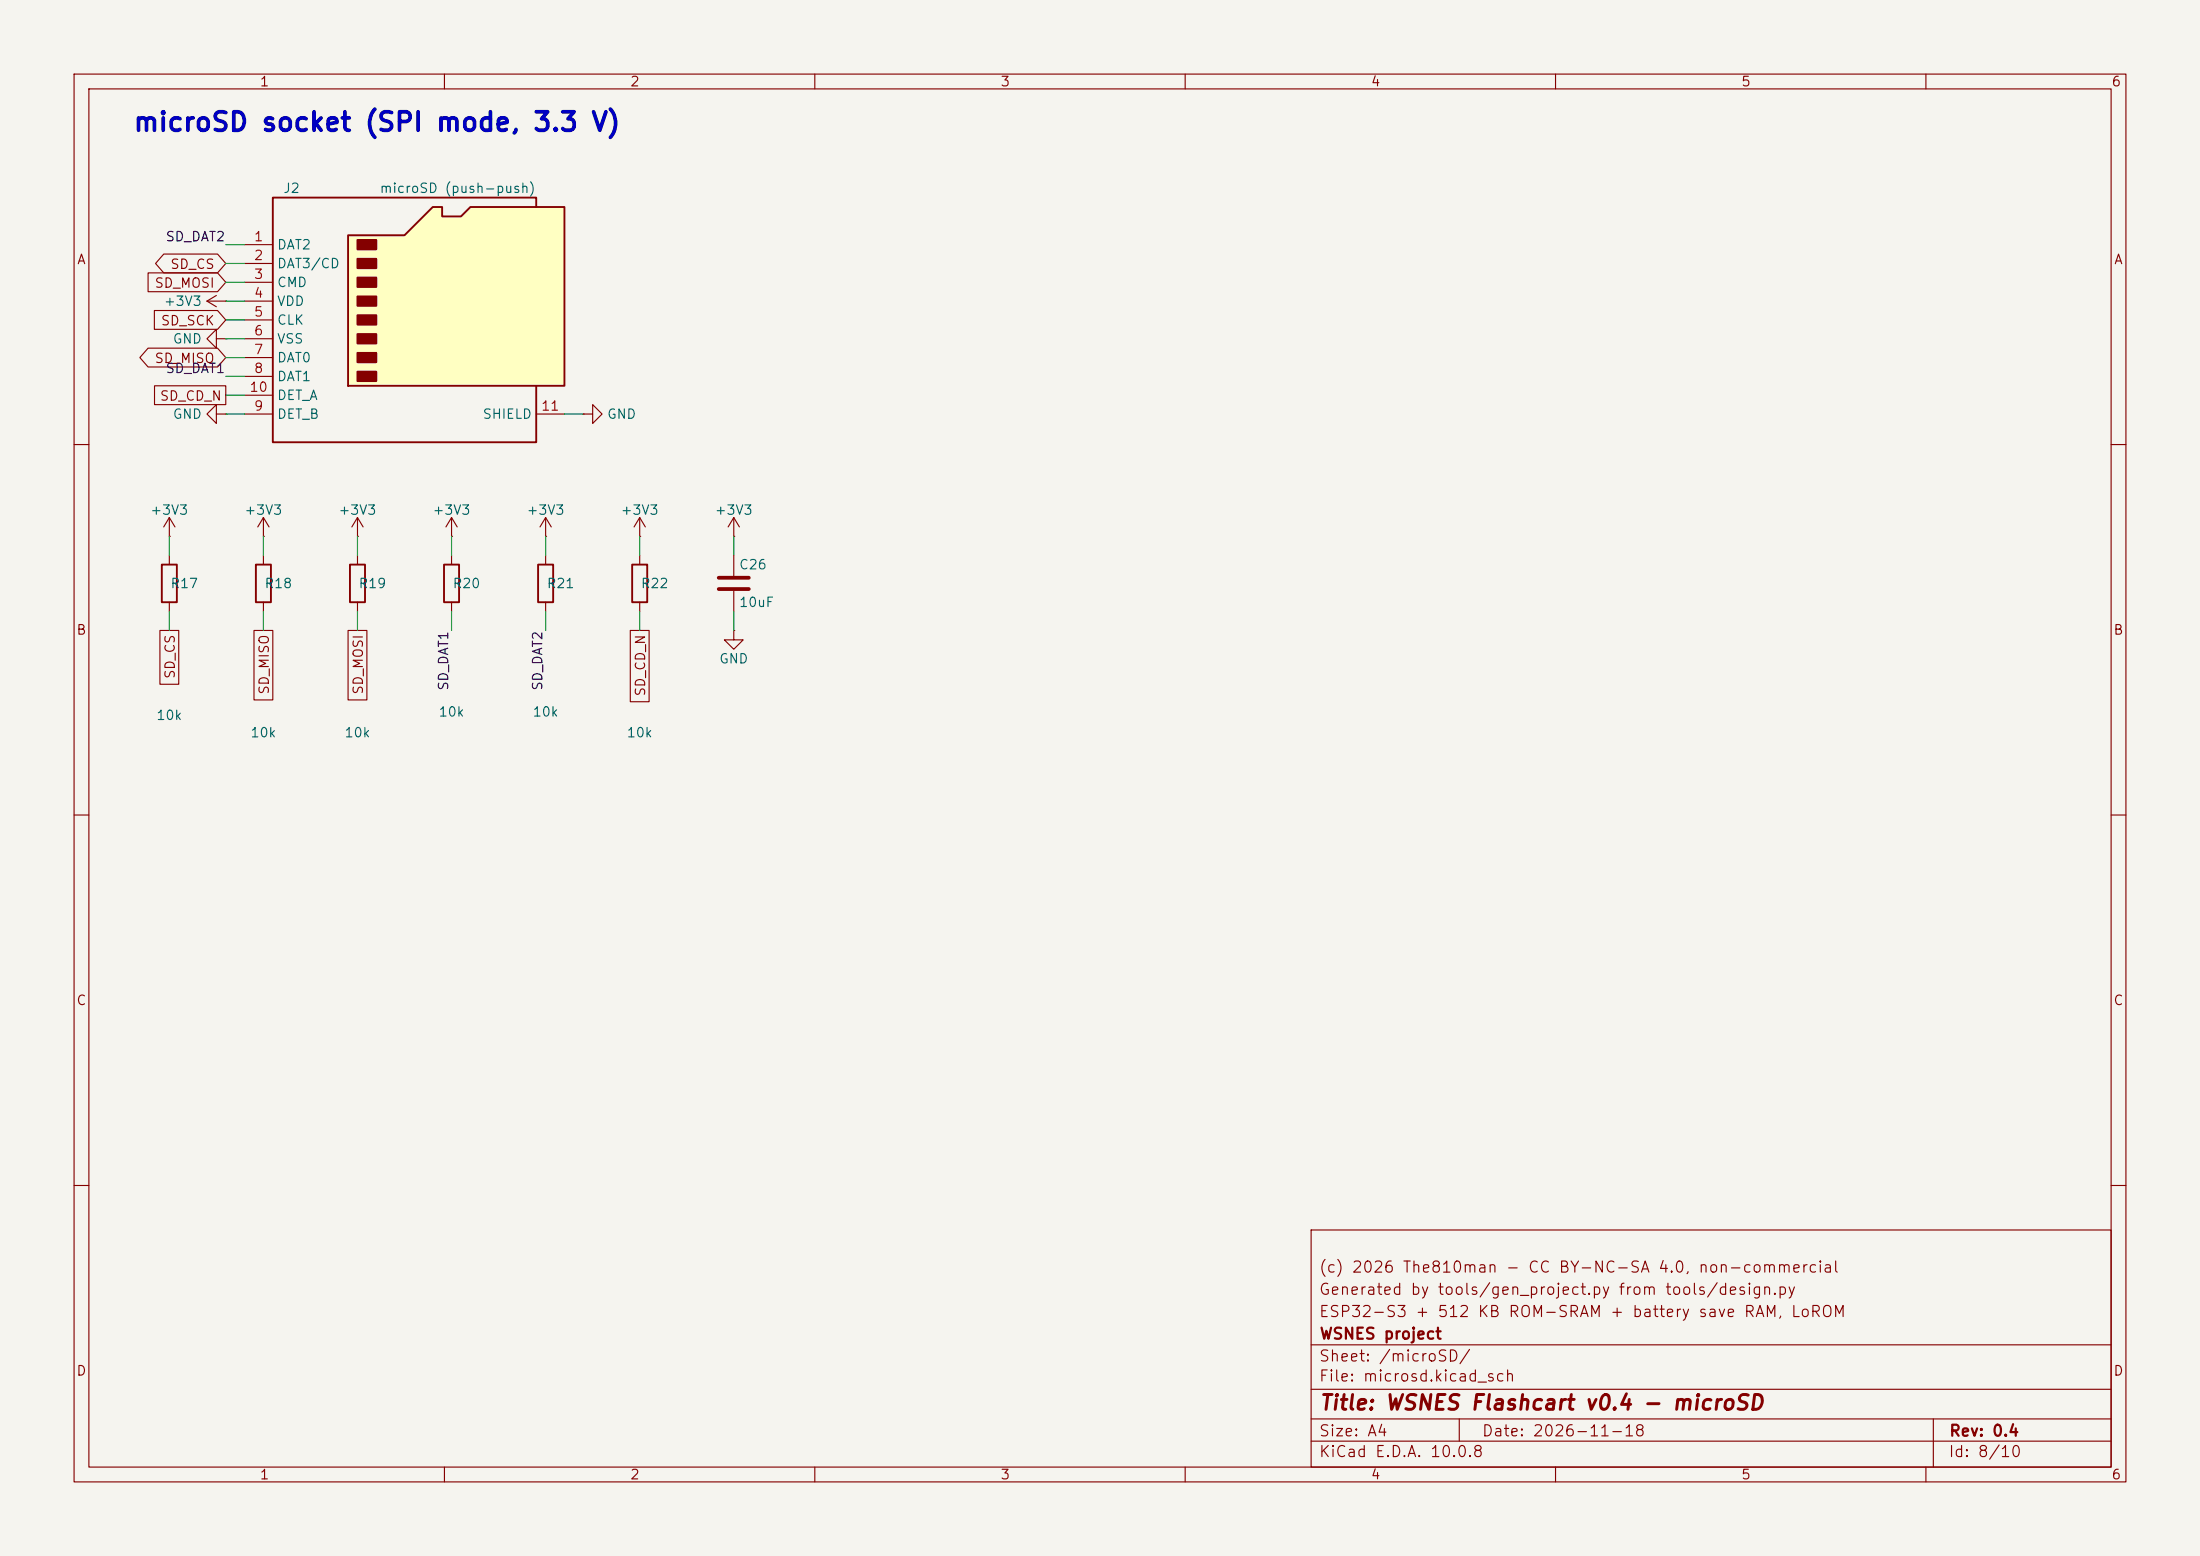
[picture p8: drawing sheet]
(kicad_sch
 (version 20250114)
 (generator "eeschema")
 (generator_version "9.0")
 (paper "A4")
 (title_block
  (title "WSNES Flashcart v0.4 - microSD")
  (date "2026-11-18")
  (rev "0.4")
  (company "WSNES project")
  (comment 1 "ESP32-S3 + 512 KB ROM-SRAM + battery save RAM, LoROM")
  (comment 2 "Generated by tools/gen_project.py from tools/design.py")
  (comment 3 "(c) 2026 The810man - CC BY-NC-SA 4.0, non-commercial"))
 (lib_symbols
  (symbol "Connector:Micro_SD_Card_Det_Hirose_DM3AT" (exclude_from_sim no) (in_bom yes) (on_board yes)
   (property "Reference" "J" (at -16.51 17.78 0) (effects (font (size 1.27 1.27))))
   (property "Value" "Micro_SD_Card_Det_Hirose_DM3AT" (at 16.51 17.78 0) (effects (font (size 1.27 1.27)) (justify right)))
   (property "Footprint" "" (at 52.07 17.78 0) (effects (font (size 1.27 1.27)) (hide yes)))
   (property "Datasheet" "https://www.hirose.com/product/en/download_file/key_name/DM3/category/Catalog/doc_file_id/49662/?file_category_id=4&item_id=195&is_series=1" (at 0 2.54 0) (effects (font (size 1.27 1.27)) (hide yes)))
   (property "Description" "Micro SD Card Socket with card detection pins" (at 0 0 0) (effects (font (size 1.27 1.27)) (hide yes)))
   (symbol "Micro_SD_Card_Det_Hirose_DM3AT_0_1"
    (polyline (pts (xy -8.89 -8.89) (xy -8.89 11.43) (xy -1.27 11.43) (xy 2.54 15.24) (xy 3.81 15.24) (xy 3.81 13.97) (xy 6.35 13.97) (xy 7.62 15.24) (xy 20.32 15.24) (xy 20.32 -8.89) (xy -8.89 -8.89)) (stroke (width 0.254) (type default)) (fill (type background)))
    (rectangle (start -7.62 10.795) (end -5.08 9.525) (stroke (width 0.254) (type default)) (fill (type outline)))
    (rectangle (start -7.62 8.255) (end -5.08 6.985) (stroke (width 0.254) (type default)) (fill (type outline)))
    (rectangle (start -7.62 5.715) (end -5.08 4.445) (stroke (width 0.254) (type default)) (fill (type outline)))
    (rectangle (start -7.62 3.175) (end -5.08 1.905) (stroke (width 0.254) (type default)) (fill (type outline)))
    (rectangle (start -7.62 0.635) (end -5.08 -0.635) (stroke (width 0.254) (type default)) (fill (type outline)))
    (rectangle (start -7.62 -1.905) (end -5.08 -3.175) (stroke (width 0.254) (type default)) (fill (type outline)))
    (rectangle (start -7.62 -4.445) (end -5.08 -5.715) (stroke (width 0.254) (type default)) (fill (type outline)))
    (rectangle (start -7.62 -6.985) (end -5.08 -8.255) (stroke (width 0.254) (type default)) (fill (type outline)))
    (polyline (pts (xy 16.51 15.24) (xy 16.51 16.51) (xy -19.05 16.51) (xy -19.05 -16.51) (xy 16.51 -16.51) (xy 16.51 -8.89)) (stroke (width 0.254) (type default)) (fill (type none))))
   (symbol "Micro_SD_Card_Det_Hirose_DM3AT_1_1"
    (pin bidirectional line (at -22.86 10.16 0) (length 3.81) (name "DAT2" (effects (font (size 1.27 1.27)))) (number "1" (effects (font (size 1.27 1.27)))))
    (pin bidirectional line (at -22.86 7.62 0) (length 3.81) (name "DAT3/CD" (effects (font (size 1.27 1.27)))) (number "2" (effects (font (size 1.27 1.27)))))
    (pin input line (at -22.86 5.08 0) (length 3.81) (name "CMD" (effects (font (size 1.27 1.27)))) (number "3" (effects (font (size 1.27 1.27)))))
    (pin power_in line (at -22.86 2.54 0) (length 3.81) (name "VDD" (effects (font (size 1.27 1.27)))) (number "4" (effects (font (size 1.27 1.27)))))
    (pin input line (at -22.86 0 0) (length 3.81) (name "CLK" (effects (font (size 1.27 1.27)))) (number "5" (effects (font (size 1.27 1.27)))))
    (pin power_in line (at -22.86 -2.54 0) (length 3.81) (name "VSS" (effects (font (size 1.27 1.27)))) (number "6" (effects (font (size 1.27 1.27)))))
    (pin bidirectional line (at -22.86 -5.08 0) (length 3.81) (name "DAT0" (effects (font (size 1.27 1.27)))) (number "7" (effects (font (size 1.27 1.27)))))
    (pin bidirectional line (at -22.86 -7.62 0) (length 3.81) (name "DAT1" (effects (font (size 1.27 1.27)))) (number "8" (effects (font (size 1.27 1.27)))))
    (pin passive line (at -22.86 -10.16 0) (length 3.81) (name "DET_A" (effects (font (size 1.27 1.27)))) (number "10" (effects (font (size 1.27 1.27)))))
    (pin passive line (at -22.86 -12.7 0) (length 3.81) (name "DET_B" (effects (font (size 1.27 1.27)))) (number "9" (effects (font (size 1.27 1.27)))))
    (pin passive line (at 20.32 -12.7 180) (length 3.81) (name "SHIELD" (effects (font (size 1.27 1.27)))) (number "11" (effects (font (size 1.27 1.27))))))
   (embedded_fonts no))
  (symbol "Device:R"
   (pin_numbers (hide yes))
   (pin_names (offset 0)) (exclude_from_sim no) (in_bom yes) (on_board yes)
   (property "Reference" "R" (at 2.032 0 90) (effects (font (size 1.27 1.27))))
   (property "Value" "R" (at 0 0 90) (effects (font (size 1.27 1.27))))
   (property "Footprint" "" (at -1.778 0 90) (effects (font (size 1.27 1.27)) (hide yes)))
   (property "Datasheet" "~" (at 0 0 0) (effects (font (size 1.27 1.27)) (hide yes)))
   (property "Description" "Resistor" (at 0 0 0) (effects (font (size 1.27 1.27)) (hide yes)))
   (symbol "R_0_1"
    (rectangle (start -1.016 -2.54) (end 1.016 2.54) (stroke (width 0.254) (type default)) (fill (type none))))
   (symbol "R_1_1"
    (pin passive line (at 0 3.81 270) (length 1.27) (name "~" (effects (font (size 1.27 1.27)))) (number "1" (effects (font (size 1.27 1.27)))))
    (pin passive line (at 0 -3.81 90) (length 1.27) (name "~" (effects (font (size 1.27 1.27)))) (number "2" (effects (font (size 1.27 1.27))))))
   (embedded_fonts no))
  (symbol "Device:C"
   (pin_numbers (hide yes))
   (pin_names (offset 0.254)) (exclude_from_sim no) (in_bom yes) (on_board yes)
   (property "Reference" "C" (at 0.635 2.54 0) (effects (font (size 1.27 1.27)) (justify left)))
   (property "Value" "C" (at 0.635 -2.54 0) (effects (font (size 1.27 1.27)) (justify left)))
   (property "Footprint" "" (at 0.9652 -3.81 0) (effects (font (size 1.27 1.27)) (hide yes)))
   (property "Datasheet" "~" (at 0 0 0) (effects (font (size 1.27 1.27)) (hide yes)))
   (property "Description" "Unpolarized capacitor" (at 0 0 0) (effects (font (size 1.27 1.27)) (hide yes)))
   (symbol "C_0_1"
    (polyline (pts (xy -2.032 0.762) (xy 2.032 0.762)) (stroke (width 0.508) (type default)) (fill (type none)))
    (polyline (pts (xy -2.032 -0.762) (xy 2.032 -0.762)) (stroke (width 0.508) (type default)) (fill (type none))))
   (symbol "C_1_1"
    (pin passive line (at 0 3.81 270) (length 2.794) (name "~" (effects (font (size 1.27 1.27)))) (number "1" (effects (font (size 1.27 1.27)))))
    (pin passive line (at 0 -3.81 90) (length 2.794) (name "~" (effects (font (size 1.27 1.27)))) (number "2" (effects (font (size 1.27 1.27))))))
   (embedded_fonts no))
  (symbol "power:+3V3"
   (power)
   (pin_numbers (hide yes))
   (pin_names (offset 0) (hide yes)) (exclude_from_sim no) (in_bom yes) (on_board yes)
   (property "Reference" "#PWR" (at 0 -3.81 0) (effects (font (size 1.27 1.27)) (hide yes)))
   (property "Value" "+3V3" (at 0 3.556 0) (effects (font (size 1.27 1.27))))
   (property "Footprint" "" (at 0 0 0) (effects (font (size 1.27 1.27)) (hide yes)))
   (property "Datasheet" "" (at 0 0 0) (effects (font (size 1.27 1.27)) (hide yes)))
   (property "Description" "Power symbol creates a global label with name \"+3V3\"" (at 0 0 0) (effects (font (size 1.27 1.27)) (hide yes)))
   (symbol "+3V3_0_1"
    (polyline (pts (xy -0.762 1.27) (xy 0 2.54)) (stroke (width 0) (type default)) (fill (type none)))
    (polyline (pts (xy 0 2.54) (xy 0.762 1.27)) (stroke (width 0) (type default)) (fill (type none)))
    (polyline (pts (xy 0 0) (xy 0 2.54)) (stroke (width 0) (type default)) (fill (type none))))
   (symbol "+3V3_1_1"
    (pin power_in line (at 0 0 90) (length 0) (name "~" (effects (font (size 1.27 1.27)))) (number "1" (effects (font (size 1.27 1.27))))))
   (embedded_fonts no))
  (symbol "power:GND"
   (power)
   (pin_numbers (hide yes))
   (pin_names (offset 0) (hide yes)) (exclude_from_sim no) (in_bom yes) (on_board yes)
   (property "Reference" "#PWR" (at 0 -6.35 0) (effects (font (size 1.27 1.27)) (hide yes)))
   (property "Value" "GND" (at 0 -3.81 0) (effects (font (size 1.27 1.27))))
   (property "Footprint" "" (at 0 0 0) (effects (font (size 1.27 1.27)) (hide yes)))
   (property "Datasheet" "" (at 0 0 0) (effects (font (size 1.27 1.27)) (hide yes)))
   (property "Description" "Power symbol creates a global label with name \"GND\" , ground" (at 0 0 0) (effects (font (size 1.27 1.27)) (hide yes)))
   (symbol "GND_0_1"
    (polyline (pts (xy 0 0) (xy 0 -1.27) (xy 1.27 -1.27) (xy 0 -2.54) (xy -1.27 -1.27) (xy 0 -1.27)) (stroke (width 0) (type default)) (fill (type none))))
   (symbol "GND_1_1"
    (pin power_in line (at 0 0 270) (length 0) (name "~" (effects (font (size 1.27 1.27)))) (number "1" (effects (font (size 1.27 1.27))))))
   (embedded_fonts no)))
 (symbol
  (lib_id "Connector:Micro_SD_Card_Det_Hirose_DM3AT")
  (at 55.88 43.18 0)
  (unit 1)
  (exclude_from_sim no)
  (in_bom yes)
  (on_board yes)
  (dnp no)
  (fields_autoplaced yes)
  (property "Reference" "J2" (at 39.37 25.4 0) (effects (font (size 1.27 1.27))))
  (property "Value" "microSD (push-push)" (at 72.39 25.4 0) (effects (font (size 1.27 1.27)) (justify right)))
  (property "Footprint" "Connector_Card:microSD_HC_Hirose_DM3AT-SF-PEJM5" (at 107.95 25.4 0) (effects (font (size 1.27 1.27)) (hide yes)))
  (property "Datasheet" "https://www.hirose.com/product/en/download_file/key_name/DM3/category/Catalog/doc_file_id/49662/?file_category_id=4&item_id=195&is_series=1" (at 55.88 40.64 0) (effects (font (size 1.27 1.27)) (hide yes)))
  (property "MPN" "DM3AT-SF-PEJM5" (at 55.88 43.18 0) (effects (font (size 1.27 1.27)) (hide yes)))
  (property "Manufacturer" "Hirose" (at 55.88 43.18 0) (effects (font (size 1.27 1.27)) (hide yes)))
  (property "LCSC" "C114218" (at 55.88 43.18 0) (effects (font (size 1.27 1.27)) (hide yes)))
  (property "Assembly" "JLC" (at 55.88 43.18 0) (effects (font (size 1.27 1.27)) (hide yes)))
  (pin "1")
  (pin "2")
  (pin "3")
  (pin "4")
  (pin "5")
  (pin "6")
  (pin "7")
  (pin "8")
  (pin "9")
  (pin "10")
  (pin "11"))
 (wire
  (pts (xy 33.02 33.02) (xy 30.48 33.02))
  (stroke (width 0) (type default)))
 (label "SD_DAT2"
  (at 30.48 33.02 180)
  (fields_autoplaced yes)
  (effects (font (size 1.27 1.27)) (justify right bottom)))
 (wire
  (pts (xy 33.02 35.56) (xy 30.48 35.56))
  (stroke (width 0) (type default)))
 (global_label "SD_CS"
  (shape bidirectional)
  (at 30.48 35.56 180)
  (fields_autoplaced yes)
  (effects (font (size 1.27 1.27)) (justify right))
  (property "Intersheetrefs" "${INTERSHEET_REFS}" (at 30.48 35.56 0) (effects (font (size 1.27 1.27)) (justify right) (hide yes))))
 (wire
  (pts (xy 33.02 38.1) (xy 30.48 38.1))
  (stroke (width 0) (type default)))
 (global_label "SD_MOSI"
  (shape input)
  (at 30.48 38.1 180)
  (fields_autoplaced yes)
  (effects (font (size 1.27 1.27)) (justify right))
  (property "Intersheetrefs" "${INTERSHEET_REFS}" (at 30.48 38.1 0) (effects (font (size 1.27 1.27)) (justify right) (hide yes))))
 (wire
  (pts (xy 33.02 40.64) (xy 30.48 40.64))
  (stroke (width 0) (type default)))
 (symbol
  (lib_id "power:+3V3")
  (at 30.48 40.64 90)
  (unit 1)
  (exclude_from_sim no)
  (in_bom yes)
  (on_board yes)
  (dnp no)
  (fields_autoplaced yes)
  (property "Reference" "#PWR103" (at 34.29 40.64 0) (effects (font (size 1.27 1.27)) (hide yes)))
  (property "Value" "+3V3" (at 27.34 40.64 90) (effects (font (size 1.27 1.27)) (justify left)))
  (property "Footprint" "" (at 30.48 40.64 0) (effects (font (size 1.27 1.27)) (hide yes)))
  (property "Datasheet" "" (at 30.48 40.64 0) (effects (font (size 1.27 1.27)) (hide yes)))
  (pin "1"))
 (wire
  (pts (xy 33.02 43.18) (xy 30.48 43.18))
  (stroke (width 0) (type default)))
 (global_label "SD_SCK"
  (shape input)
  (at 30.48 43.18 180)
  (fields_autoplaced yes)
  (effects (font (size 1.27 1.27)) (justify right))
  (property "Intersheetrefs" "${INTERSHEET_REFS}" (at 30.48 43.18 0) (effects (font (size 1.27 1.27)) (justify right) (hide yes))))
 (wire
  (pts (xy 33.02 45.72) (xy 30.48 45.72))
  (stroke (width 0) (type default)))
 (symbol
  (lib_id "power:GND")
  (at 30.48 45.72 270)
  (unit 1)
  (exclude_from_sim no)
  (in_bom yes)
  (on_board yes)
  (dnp no)
  (fields_autoplaced yes)
  (property "Reference" "#PWR104" (at 24.13 45.72 0) (effects (font (size 1.27 1.27)) (hide yes)))
  (property "Value" "GND" (at 27.34 45.72 90) (effects (font (size 1.27 1.27)) (justify right)))
  (property "Footprint" "" (at 30.48 45.72 0) (effects (font (size 1.27 1.27)) (hide yes)))
  (property "Datasheet" "" (at 30.48 45.72 0) (effects (font (size 1.27 1.27)) (hide yes)))
  (pin "1"))
 (wire
  (pts (xy 33.02 48.26) (xy 30.48 48.26))
  (stroke (width 0) (type default)))
 (global_label "SD_MISO"
  (shape bidirectional)
  (at 30.48 48.26 180)
  (fields_autoplaced yes)
  (effects (font (size 1.27 1.27)) (justify right))
  (property "Intersheetrefs" "${INTERSHEET_REFS}" (at 30.48 48.26 0) (effects (font (size 1.27 1.27)) (justify right) (hide yes))))
 (wire
  (pts (xy 33.02 50.8) (xy 30.48 50.8))
  (stroke (width 0) (type default)))
 (label "SD_DAT1"
  (at 30.48 50.8 180)
  (fields_autoplaced yes)
  (effects (font (size 1.27 1.27)) (justify right bottom)))
 (wire
  (pts (xy 33.02 53.34) (xy 30.48 53.34))
  (stroke (width 0) (type default)))
 (global_label "SD_CD_N"
  (shape passive)
  (at 30.48 53.34 180)
  (fields_autoplaced yes)
  (effects (font (size 1.27 1.27)) (justify right))
  (property "Intersheetrefs" "${INTERSHEET_REFS}" (at 30.48 53.34 0) (effects (font (size 1.27 1.27)) (justify right) (hide yes))))
 (wire
  (pts (xy 33.02 55.88) (xy 30.48 55.88))
  (stroke (width 0) (type default)))
 (symbol
  (lib_id "power:GND")
  (at 30.48 55.88 270)
  (unit 1)
  (exclude_from_sim no)
  (in_bom yes)
  (on_board yes)
  (dnp no)
  (fields_autoplaced yes)
  (property "Reference" "#PWR105" (at 24.13 55.88 0) (effects (font (size 1.27 1.27)) (hide yes)))
  (property "Value" "GND" (at 27.34 55.88 90) (effects (font (size 1.27 1.27)) (justify right)))
  (property "Footprint" "" (at 30.48 55.88 0) (effects (font (size 1.27 1.27)) (hide yes)))
  (property "Datasheet" "" (at 30.48 55.88 0) (effects (font (size 1.27 1.27)) (hide yes)))
  (pin "1"))
 (wire
  (pts (xy 76.2 55.88) (xy 78.74 55.88))
  (stroke (width 0) (type default)))
 (symbol
  (lib_id "power:GND")
  (at 78.74 55.88 90)
  (unit 1)
  (exclude_from_sim no)
  (in_bom yes)
  (on_board yes)
  (dnp no)
  (fields_autoplaced yes)
  (property "Reference" "#PWR106" (at 85.09 55.88 0) (effects (font (size 1.27 1.27)) (hide yes)))
  (property "Value" "GND" (at 81.88 55.88 90) (effects (font (size 1.27 1.27)) (justify right)))
  (property "Footprint" "" (at 78.74 55.88 0) (effects (font (size 1.27 1.27)) (hide yes)))
  (property "Datasheet" "" (at 78.74 55.88 0) (effects (font (size 1.27 1.27)) (hide yes)))
  (pin "1"))
 (symbol
  (lib_id "Device:R")
  (at 22.86 78.74 0)
  (unit 1)
  (exclude_from_sim no)
  (in_bom yes)
  (on_board yes)
  (dnp no)
  (fields_autoplaced yes)
  (property "Reference" "R17" (at 24.89 78.74 0) (effects (font (size 1.27 1.27))))
  (property "Value" "10k" (at 22.86 96.53 0) (effects (font (size 1.27 1.27))))
  (property "Footprint" "Resistor_SMD:R_0603_1608Metric" (at 21.08 78.74 0) (effects (font (size 1.27 1.27)) (hide yes)))
  (property "Datasheet" "~" (at 22.86 78.74 0) (effects (font (size 1.27 1.27)) (hide yes)))
  (property "MPN" "0603WAF1002T5E" (at 22.86 78.74 0) (effects (font (size 1.27 1.27)) (hide yes)))
  (property "Manufacturer" "UNI-ROYAL" (at 22.86 78.74 0) (effects (font (size 1.27 1.27)) (hide yes)))
  (property "LCSC" "C25804" (at 22.86 78.74 0) (effects (font (size 1.27 1.27)) (hide yes)))
  (property "Assembly" "JLC" (at 22.86 78.74 0) (effects (font (size 1.27 1.27)) (hide yes)))
  (pin "1")
  (pin "2"))
 (wire
  (pts (xy 22.86 74.93) (xy 22.86 72.39))
  (stroke (width 0) (type default)))
 (symbol
  (lib_id "power:+3V3")
  (at 22.86 72.39 0)
  (unit 1)
  (exclude_from_sim no)
  (in_bom yes)
  (on_board yes)
  (dnp no)
  (fields_autoplaced yes)
  (property "Reference" "#PWR107" (at 22.86 76.2 0) (effects (font (size 1.27 1.27)) (hide yes)))
  (property "Value" "+3V3" (at 22.86 68.83 0) (effects (font (size 1.27 1.27))))
  (property "Footprint" "" (at 22.86 72.39 0) (effects (font (size 1.27 1.27)) (hide yes)))
  (property "Datasheet" "" (at 22.86 72.39 0) (effects (font (size 1.27 1.27)) (hide yes)))
  (pin "1"))
 (wire
  (pts (xy 22.86 82.55) (xy 22.86 85.09))
  (stroke (width 0) (type default)))
 (global_label "SD_CS"
  (shape passive)
  (at 22.86 85.09 270)
  (fields_autoplaced yes)
  (effects (font (size 1.27 1.27)) (justify right))
  (property "Intersheetrefs" "${INTERSHEET_REFS}" (at 22.86 85.09 0) (effects (font (size 1.27 1.27)) (justify right) (hide yes))))
 (symbol
  (lib_id "Device:R")
  (at 35.56 78.74 0)
  (unit 1)
  (exclude_from_sim no)
  (in_bom yes)
  (on_board yes)
  (dnp no)
  (fields_autoplaced yes)
  (property "Reference" "R18" (at 37.59 78.74 0) (effects (font (size 1.27 1.27))))
  (property "Value" "10k" (at 35.56 98.87 0) (effects (font (size 1.27 1.27))))
  (property "Footprint" "Resistor_SMD:R_0603_1608Metric" (at 33.78 78.74 0) (effects (font (size 1.27 1.27)) (hide yes)))
  (property "Datasheet" "~" (at 35.56 78.74 0) (effects (font (size 1.27 1.27)) (hide yes)))
  (property "MPN" "0603WAF1002T5E" (at 35.56 78.74 0) (effects (font (size 1.27 1.27)) (hide yes)))
  (property "Manufacturer" "UNI-ROYAL" (at 35.56 78.74 0) (effects (font (size 1.27 1.27)) (hide yes)))
  (property "LCSC" "C25804" (at 35.56 78.74 0) (effects (font (size 1.27 1.27)) (hide yes)))
  (property "Assembly" "JLC" (at 35.56 78.74 0) (effects (font (size 1.27 1.27)) (hide yes)))
  (pin "1")
  (pin "2"))
 (wire
  (pts (xy 35.56 74.93) (xy 35.56 72.39))
  (stroke (width 0) (type default)))
 (symbol
  (lib_id "power:+3V3")
  (at 35.56 72.39 0)
  (unit 1)
  (exclude_from_sim no)
  (in_bom yes)
  (on_board yes)
  (dnp no)
  (fields_autoplaced yes)
  (property "Reference" "#PWR108" (at 35.56 76.2 0) (effects (font (size 1.27 1.27)) (hide yes)))
  (property "Value" "+3V3" (at 35.56 68.83 0) (effects (font (size 1.27 1.27))))
  (property "Footprint" "" (at 35.56 72.39 0) (effects (font (size 1.27 1.27)) (hide yes)))
  (property "Datasheet" "" (at 35.56 72.39 0) (effects (font (size 1.27 1.27)) (hide yes)))
  (pin "1"))
 (wire
  (pts (xy 35.56 82.55) (xy 35.56 85.09))
  (stroke (width 0) (type default)))
 (global_label "SD_MISO"
  (shape passive)
  (at 35.56 85.09 270)
  (fields_autoplaced yes)
  (effects (font (size 1.27 1.27)) (justify right))
  (property "Intersheetrefs" "${INTERSHEET_REFS}" (at 35.56 85.09 0) (effects (font (size 1.27 1.27)) (justify right) (hide yes))))
 (symbol
  (lib_id "Device:R")
  (at 48.26 78.74 0)
  (unit 1)
  (exclude_from_sim no)
  (in_bom yes)
  (on_board yes)
  (dnp no)
  (fields_autoplaced yes)
  (property "Reference" "R19" (at 50.29 78.74 0) (effects (font (size 1.27 1.27))))
  (property "Value" "10k" (at 48.26 98.87 0) (effects (font (size 1.27 1.27))))
  (property "Footprint" "Resistor_SMD:R_0603_1608Metric" (at 46.48 78.74 0) (effects (font (size 1.27 1.27)) (hide yes)))
  (property "Datasheet" "~" (at 48.26 78.74 0) (effects (font (size 1.27 1.27)) (hide yes)))
  (property "MPN" "0603WAF1002T5E" (at 48.26 78.74 0) (effects (font (size 1.27 1.27)) (hide yes)))
  (property "Manufacturer" "UNI-ROYAL" (at 48.26 78.74 0) (effects (font (size 1.27 1.27)) (hide yes)))
  (property "LCSC" "C25804" (at 48.26 78.74 0) (effects (font (size 1.27 1.27)) (hide yes)))
  (property "Assembly" "JLC" (at 48.26 78.74 0) (effects (font (size 1.27 1.27)) (hide yes)))
  (pin "1")
  (pin "2"))
 (wire
  (pts (xy 48.26 74.93) (xy 48.26 72.39))
  (stroke (width 0) (type default)))
 (symbol
  (lib_id "power:+3V3")
  (at 48.26 72.39 0)
  (unit 1)
  (exclude_from_sim no)
  (in_bom yes)
  (on_board yes)
  (dnp no)
  (fields_autoplaced yes)
  (property "Reference" "#PWR109" (at 48.26 76.2 0) (effects (font (size 1.27 1.27)) (hide yes)))
  (property "Value" "+3V3" (at 48.26 68.83 0) (effects (font (size 1.27 1.27))))
  (property "Footprint" "" (at 48.26 72.39 0) (effects (font (size 1.27 1.27)) (hide yes)))
  (property "Datasheet" "" (at 48.26 72.39 0) (effects (font (size 1.27 1.27)) (hide yes)))
  (pin "1"))
 (wire
  (pts (xy 48.26 82.55) (xy 48.26 85.09))
  (stroke (width 0) (type default)))
 (global_label "SD_MOSI"
  (shape passive)
  (at 48.26 85.09 270)
  (fields_autoplaced yes)
  (effects (font (size 1.27 1.27)) (justify right))
  (property "Intersheetrefs" "${INTERSHEET_REFS}" (at 48.26 85.09 0) (effects (font (size 1.27 1.27)) (justify right) (hide yes))))
 (symbol
  (lib_id "Device:R")
  (at 60.96 78.74 0)
  (unit 1)
  (exclude_from_sim no)
  (in_bom yes)
  (on_board yes)
  (dnp no)
  (fields_autoplaced yes)
  (property "Reference" "R20" (at 62.99 78.74 0) (effects (font (size 1.27 1.27))))
  (property "Value" "10k" (at 60.96 96.07 0) (effects (font (size 1.27 1.27))))
  (property "Footprint" "Resistor_SMD:R_0603_1608Metric" (at 59.18 78.74 0) (effects (font (size 1.27 1.27)) (hide yes)))
  (property "Datasheet" "~" (at 60.96 78.74 0) (effects (font (size 1.27 1.27)) (hide yes)))
  (property "MPN" "0603WAF1002T5E" (at 60.96 78.74 0) (effects (font (size 1.27 1.27)) (hide yes)))
  (property "Manufacturer" "UNI-ROYAL" (at 60.96 78.74 0) (effects (font (size 1.27 1.27)) (hide yes)))
  (property "LCSC" "C25804" (at 60.96 78.74 0) (effects (font (size 1.27 1.27)) (hide yes)))
  (property "Assembly" "JLC" (at 60.96 78.74 0) (effects (font (size 1.27 1.27)) (hide yes)))
  (pin "1")
  (pin "2"))
 (wire
  (pts (xy 60.96 74.93) (xy 60.96 72.39))
  (stroke (width 0) (type default)))
 (symbol
  (lib_id "power:+3V3")
  (at 60.96 72.39 0)
  (unit 1)
  (exclude_from_sim no)
  (in_bom yes)
  (on_board yes)
  (dnp no)
  (fields_autoplaced yes)
  (property "Reference" "#PWR110" (at 60.96 76.2 0) (effects (font (size 1.27 1.27)) (hide yes)))
  (property "Value" "+3V3" (at 60.96 68.83 0) (effects (font (size 1.27 1.27))))
  (property "Footprint" "" (at 60.96 72.39 0) (effects (font (size 1.27 1.27)) (hide yes)))
  (property "Datasheet" "" (at 60.96 72.39 0) (effects (font (size 1.27 1.27)) (hide yes)))
  (pin "1"))
 (wire
  (pts (xy 60.96 82.55) (xy 60.96 85.09))
  (stroke (width 0) (type default)))
 (label "SD_DAT1"
  (at 60.96 85.09 270)
  (fields_autoplaced yes)
  (effects (font (size 1.27 1.27)) (justify right bottom)))
 (symbol
  (lib_id "Device:R")
  (at 73.66 78.74 0)
  (unit 1)
  (exclude_from_sim no)
  (in_bom yes)
  (on_board yes)
  (dnp no)
  (fields_autoplaced yes)
  (property "Reference" "R21" (at 75.69 78.74 0) (effects (font (size 1.27 1.27))))
  (property "Value" "10k" (at 73.66 96.07 0) (effects (font (size 1.27 1.27))))
  (property "Footprint" "Resistor_SMD:R_0603_1608Metric" (at 71.88 78.74 0) (effects (font (size 1.27 1.27)) (hide yes)))
  (property "Datasheet" "~" (at 73.66 78.74 0) (effects (font (size 1.27 1.27)) (hide yes)))
  (property "MPN" "0603WAF1002T5E" (at 73.66 78.74 0) (effects (font (size 1.27 1.27)) (hide yes)))
  (property "Manufacturer" "UNI-ROYAL" (at 73.66 78.74 0) (effects (font (size 1.27 1.27)) (hide yes)))
  (property "LCSC" "C25804" (at 73.66 78.74 0) (effects (font (size 1.27 1.27)) (hide yes)))
  (property "Assembly" "JLC" (at 73.66 78.74 0) (effects (font (size 1.27 1.27)) (hide yes)))
  (pin "1")
  (pin "2"))
 (wire
  (pts (xy 73.66 74.93) (xy 73.66 72.39))
  (stroke (width 0) (type default)))
 (symbol
  (lib_id "power:+3V3")
  (at 73.66 72.39 0)
  (unit 1)
  (exclude_from_sim no)
  (in_bom yes)
  (on_board yes)
  (dnp no)
  (fields_autoplaced yes)
  (property "Reference" "#PWR111" (at 73.66 76.2 0) (effects (font (size 1.27 1.27)) (hide yes)))
  (property "Value" "+3V3" (at 73.66 68.83 0) (effects (font (size 1.27 1.27))))
  (property "Footprint" "" (at 73.66 72.39 0) (effects (font (size 1.27 1.27)) (hide yes)))
  (property "Datasheet" "" (at 73.66 72.39 0) (effects (font (size 1.27 1.27)) (hide yes)))
  (pin "1"))
 (wire
  (pts (xy 73.66 82.55) (xy 73.66 85.09))
  (stroke (width 0) (type default)))
 (label "SD_DAT2"
  (at 73.66 85.09 270)
  (fields_autoplaced yes)
  (effects (font (size 1.27 1.27)) (justify right bottom)))
 (symbol
  (lib_id "Device:R")
  (at 86.36 78.74 0)
  (unit 1)
  (exclude_from_sim no)
  (in_bom yes)
  (on_board yes)
  (dnp no)
  (fields_autoplaced yes)
  (property "Reference" "R22" (at 88.39 78.74 0) (effects (font (size 1.27 1.27))))
  (property "Value" "10k" (at 86.36 98.87 0) (effects (font (size 1.27 1.27))))
  (property "Footprint" "Resistor_SMD:R_0603_1608Metric" (at 84.58 78.74 0) (effects (font (size 1.27 1.27)) (hide yes)))
  (property "Datasheet" "~" (at 86.36 78.74 0) (effects (font (size 1.27 1.27)) (hide yes)))
  (property "MPN" "0603WAF1002T5E" (at 86.36 78.74 0) (effects (font (size 1.27 1.27)) (hide yes)))
  (property "Manufacturer" "UNI-ROYAL" (at 86.36 78.74 0) (effects (font (size 1.27 1.27)) (hide yes)))
  (property "LCSC" "C25804" (at 86.36 78.74 0) (effects (font (size 1.27 1.27)) (hide yes)))
  (property "Assembly" "JLC" (at 86.36 78.74 0) (effects (font (size 1.27 1.27)) (hide yes)))
  (pin "1")
  (pin "2"))
 (wire
  (pts (xy 86.36 74.93) (xy 86.36 72.39))
  (stroke (width 0) (type default)))
 (symbol
  (lib_id "power:+3V3")
  (at 86.36 72.39 0)
  (unit 1)
  (exclude_from_sim no)
  (in_bom yes)
  (on_board yes)
  (dnp no)
  (fields_autoplaced yes)
  (property "Reference" "#PWR112" (at 86.36 76.2 0) (effects (font (size 1.27 1.27)) (hide yes)))
  (property "Value" "+3V3" (at 86.36 68.83 0) (effects (font (size 1.27 1.27))))
  (property "Footprint" "" (at 86.36 72.39 0) (effects (font (size 1.27 1.27)) (hide yes)))
  (property "Datasheet" "" (at 86.36 72.39 0) (effects (font (size 1.27 1.27)) (hide yes)))
  (pin "1"))
 (wire
  (pts (xy 86.36 82.55) (xy 86.36 85.09))
  (stroke (width 0) (type default)))
 (global_label "SD_CD_N"
  (shape passive)
  (at 86.36 85.09 270)
  (fields_autoplaced yes)
  (effects (font (size 1.27 1.27)) (justify right))
  (property "Intersheetrefs" "${INTERSHEET_REFS}" (at 86.36 85.09 0) (effects (font (size 1.27 1.27)) (justify right) (hide yes))))
 (symbol
  (lib_id "Device:C")
  (at 99.06 78.74 0)
  (unit 1)
  (exclude_from_sim no)
  (in_bom yes)
  (on_board yes)
  (dnp no)
  (fields_autoplaced yes)
  (property "Reference" "C26" (at 99.7 76.2 0) (effects (font (size 1.27 1.27)) (justify left)))
  (property "Value" "10uF" (at 99.7 81.28 0) (effects (font (size 1.27 1.27)) (justify left)))
  (property "Footprint" "Capacitor_SMD:C_0805_2012Metric" (at 100.03 82.55 0) (effects (font (size 1.27 1.27)) (hide yes)))
  (property "Datasheet" "~" (at 99.06 78.74 0) (effects (font (size 1.27 1.27)) (hide yes)))
  (property "Note" "microSD VDD" (at 99.06 78.74 0) (effects (font (size 1.27 1.27)) (hide yes)))
  (property "MPN" "CL21A106KAYNNNE" (at 99.06 78.74 0) (effects (font (size 1.27 1.27)) (hide yes)))
  (property "Manufacturer" "Samsung" (at 99.06 78.74 0) (effects (font (size 1.27 1.27)) (hide yes)))
  (property "LCSC" "C15850" (at 99.06 78.74 0) (effects (font (size 1.27 1.27)) (hide yes)))
  (property "Assembly" "JLC" (at 99.06 78.74 0) (effects (font (size 1.27 1.27)) (hide yes)))
  (pin "1")
  (pin "2"))
 (wire
  (pts (xy 99.06 74.93) (xy 99.06 72.39))
  (stroke (width 0) (type default)))
 (symbol
  (lib_id "power:+3V3")
  (at 99.06 72.39 0)
  (unit 1)
  (exclude_from_sim no)
  (in_bom yes)
  (on_board yes)
  (dnp no)
  (fields_autoplaced yes)
  (property "Reference" "#PWR113" (at 99.06 76.2 0) (effects (font (size 1.27 1.27)) (hide yes)))
  (property "Value" "+3V3" (at 99.06 68.83 0) (effects (font (size 1.27 1.27))))
  (property "Footprint" "" (at 99.06 72.39 0) (effects (font (size 1.27 1.27)) (hide yes)))
  (property "Datasheet" "" (at 99.06 72.39 0) (effects (font (size 1.27 1.27)) (hide yes)))
  (pin "1"))
 (wire
  (pts (xy 99.06 82.55) (xy 99.06 85.09))
  (stroke (width 0) (type default)))
 (symbol
  (lib_id "power:GND")
  (at 99.06 85.09 0)
  (unit 1)
  (exclude_from_sim no)
  (in_bom yes)
  (on_board yes)
  (dnp no)
  (fields_autoplaced yes)
  (property "Reference" "#PWR114" (at 99.06 91.44 0) (effects (font (size 1.27 1.27)) (hide yes)))
  (property "Value" "GND" (at 99.06 88.9 0) (effects (font (size 1.27 1.27))))
  (property "Footprint" "" (at 99.06 85.09 0) (effects (font (size 1.27 1.27)) (hide yes)))
  (property "Datasheet" "" (at 99.06 85.09 0) (effects (font (size 1.27 1.27)) (hide yes)))
  (pin "1"))
 (text "microSD socket (SPI mode, 3.3 V)"
  (exclude_from_sim no)
  (at 17.78 15.24 0)
  (effects (font (size 2.5 2.5) (thickness 0.5) (bold yes)) (justify left top)))
 (embedded_fonts no))
